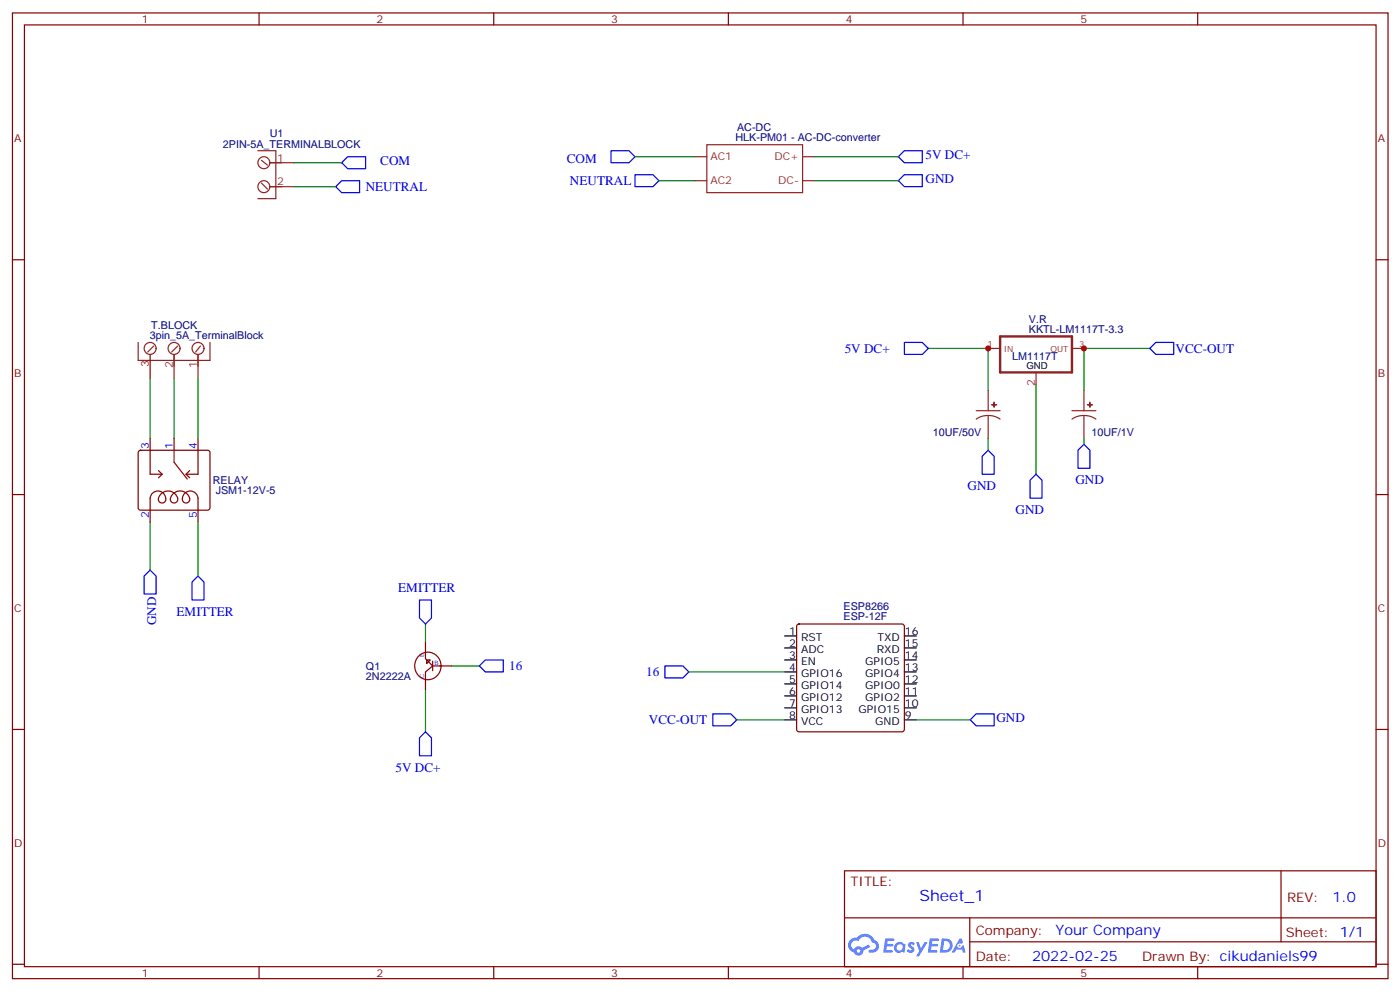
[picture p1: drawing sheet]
<svg xmlns="http://www.w3.org/2000/svg" width="413mm" height="292mm" viewBox="0 0 413 292" stroke-linecap="round" stroke-linejoin="round" font-family="sans-serif">
<g fill="none" stroke="#870000" stroke-width=".35">
<path d="M3.7 3.8h405.3v284.3h-405.3zM7.2 7.3h398.3v277.3h-398.3zM76.3 3.8v3.5M145.5 3.8v3.5M214.6 3.8v3.5M283.8 3.8v3.5M352.9 3.8v3.5M3.7 76.5h3.5M405.5 76.5h3.5M3.7 145.6h3.5M405.5 145.6h3.5M3.7 214.8h3.5"/>
<path d="M405.5 214.8h3.5M248.8 256.4h156.7v28.2h-156.7zM377.5 256.4v20.9M248.9 270.2h156.5M285.8 277.3h119.6M285.8 270.2v14.2M3.7 283.9h3.5M76.3 284.6v3.5M145.5 284.6v3.5M214.6 284.6v3.5M283.8 284.6v3.5M352.9 284.6v3.5"/>
<path d="M405.5 283.9h3.5"/>
</g>
<g fill="#5487ff">
<path d="M267.8 277.6a1.22 1.22 0 0 1 1.8 .2l-.4 .6a.47 .47 0 0 0-.4-.4 .47 .47 0 0 0-.5 .2l.2 .2a1.14 1.14 0 0 1 .8 1.8 1.14 1.14 0 0 1-2 0l-.2-.2 .5-.6 .7 .5a.29 .29 0 0 0 .4-.3 .29 .29 0 0 0-.3-.3 1.04 1.04 0 0 1-.6-1.7z"/>
<path d="M260.8 276.3h2.4l.3 .2-.1 .5-1.8 .1-.2 .8h1.6l.3 .4-.4 .4h-1.6l-.1 1.1h1.7l.2 .3-.2 .3-2.7 .1z"/>
<path d="M274 276.3h2.3l.4 .2-.2 .5-1.8 .1-.1 .8h1.5l.3 .4-.3 .4h-1.6l-.2 1.1h1.7l.2 .3-.2 .3-2.6 .1z"/>
<path d="M282.7 276.3h.7l.4 1.3-.6 .3a.69 .69 0 0 0-1.1 .3 .69 .69 0 0 0 .5 .9 .69 .69 0 0 0 .9-.6l.4-.2 .6 2.2h-.8l-.2-.9h-1.7l-.5 .9h-.9z"/>
<path d="M270 277.4h.7l.7 1.8 1.1-1.8h.8l-2.5 4.2h-.9l1-1.5z"/>
<path d="M277.5 276.3l-.6 4.2h1.4a2.11 2.11 0 0 0 2.4-2.1 2.11 2.11 0 0 0-2.5-2.1zM278.2 277.1a1.39 1.39 0 0 1 1.7 1.4 1.39 1.39 0 0 1-1.8 1.3h-.2z"/>
<path d="M263.8 277.9a1.54 1.54 0 0 0 0 2.2 1.54 1.54 0 0 0 2.1 .1l.6 .3 .3-2.3-.1-.3h-.5a1.49 1.49 0 0 0-2.4 0zM264.1 278.9a.95 .95 0 0 1 1.9 0 .95 .95 0 0 1-1.9 0z"/>
<path d="M250.6 276.7a2.18 2.18 0 0 0 1 3.7 1.44 1.44 0 0 0 1.7 .9 1.44 1.44 0 0 0 1.1-1.4l2-1.1-.4-.7-1.9 1a1.47 1.47 0 0 0-2.5 .4 1.39 1.39 0 0 1-.6-1.9 1.39 1.39 0 0 1 2-.5 2.12 2.12 0 0 1 2.1-1.3 2.12 2.12 0 0 1 1.9 1.7 1.14 1.14 0 0 1 1.1 1.4 1.14 1.14 0 0 1-1.6 .7 .43 .43 0 0 0-.6 .4 .43 .43 0 0 0 .4 .5 1.98 1.98 0 0 0 2.6-1.2 1.98 1.98 0 0 0-1.3-2.6 3.1 3.1 0 0 0-5.2-.6l-.9 .1zM252.4 280a.55 .55 0 0 1 1.1 0 .55 .55 0 0 1-1.1 0z"/>
<circle cx="282.8" cy="278.4" r=".26"/>
</g>
<g fill="none" stroke="#870000" stroke-width=".35">
<path d="M44.2 104.4v7M40.9 132.8l.5-.2h19.8l.5 .2 .2 .5v16.2l-.3 .5-.4 .2h-19.8l-.5-.2-.2-.5v-16.2zM44.2 129v10.6h3.6M46.7 138.6l1.1 1M47.8 139.6l-1.1 1.1M51.3 136.1l3.9 4.9M51.3 129v3.6M54.8 139.6l1.1 1.1M55.9 138.6l-1.1 1M58.3 129v10.6h-3.5M44.2 153.7v-7a2.28 2.28 0 0 1 2.8-2.1 2.28 2.28 0 0 1 1.6 3.1 1.1 1.1 0 0 1-1.3 .3 1.1 1.1 0 0 1-.6-1.3 2.86 2.86 0 0 1 3.1-2.1 2.86 2.86 0 0 1 2.5 2.8 1.1 1.1 0 0 1-1.3 .6 1.1 1.1 0 0 1-.8-1.3 2.86 2.86 0 0 1 3.2-2.2 2.86 2.86 0 0 1 2.5 2.9 1.1 1.1 0 0 1-1.4 .6 1.1 1.1 0 0 1-.7-1.3 2.3 2.3 0 0 1 2.3-2.1 2.3 2.3 0 0 1 2.2 2.1v7M123.3 193.2a3.9 3.9 0 0 1 5.5 .1 3.9 3.9 0 0 1 0 5.5 3.9 3.9 0 0 1-5.5 .1 4.2 4.2 0 0 1 0-5.7z"/>
<path d="M125.4 189v5l2.1 2.1M125.7 194.3h1.1l-1.1 1.1zM127.5 196.1l-2.1 1.7v5.3M127.5 196.1h5.6M127.5 194.7v2.8M235 183.9l.4-.2h30.4l.5 .2 .2 .5v30.4l-.2 .5-.5 .2h-30.4l-.5-.3-.2-.4v-30.4z"/>
</g>
<g fill="none" stroke="#000" stroke-width=".35">
<path d="M231.2 187.3h3.5M231.2 190.8h3.5M231.2 194.3h3.5M231.2 197.8h3.5M266.5 187.3h3.5M266.5 190.8h3.5M266.5 194.3h3.5M266.5 197.8h3.5M231.2 201.4h3.5M231.2 204.9h3.5M231.2 208.4h3.5M231.2 211.9h3.5"/>
<path d="M266.5 201.4h3.5M266.5 204.9h3.5M266.5 208.4h3.5M266.5 211.9h3.5"/>
</g>
<g fill="none" stroke="#00f" stroke-width=".35">
<path d="M98.9 55l1.8-1.8h5.3v3.5h-5.3zM100.7 47.9l1.7-1.8h5.3v3.6h-5.3zM180.1 44.4h5.2l1.8 1.7-1.8 1.8h-5.2zM187.1 51.4h5.3l1.8 1.8-1.8 1.8h-5.3zM266.5 51.4h5.3v3.6h-5.3l-1.8-1.8zM266.5 44.4h5.3v3.5h-5.3l-1.8-1.8zM266.5 100.8h5.3l1.7 1.8-1.7 1.8h-5.3zM340.6 100.8h5.3v3.6h-5.3l-1.8-1.8zM291.2 132.6l1.7 1.7v5.3h-3.5v-5.3zM305.3 139.6l1.8 1.8v5.3h-3.6v-5.3zM317.6 132.6l1.8-1.8 1.8 1.8v5.3h-3.6zM44.2 167.9l1.8 1.7v5.3h-3.5v-5.3z"/>
<path d="M56.6 171.4l1.7-1.8 1.8 1.8v5.3h-3.5zM123.6 176.7h3.5v5.3l-1.7 1.7-1.8-1.7zM141.3 196.1l1.7-1.8h5.3v3.5h-5.3zM195.9 196.1h5.3l1.8 1.7-1.8 1.8h-5.3zM125.4 215.5l1.7 1.7v5.3h-3.5v-5.3zM210 210.2h5.3l1.8 1.7-1.8 1.8h-5.3zM285.9 211.9l1.8-1.7h5.2v3.5h-5.2z"/>
</g>
<g fill="none" stroke="#008700" stroke-width=".35">
<path d="M86.6 47.9h14.1M86.6 55h12.3M187.1 46.1h17.7M194.2 53.2h10.6M240 46.1h24.7M240 53.2h24.7M44.2 111.4v17.6M51.3 111.4v17.6M58.3 111.4v17.6M273.5 102.6h17.7v12.3M305.3 113.2v26.4M338.8 102.6h-19.4v12.3"/>
<path d="M291.2 129v3.6M319.4 129v1.8M44.2 153.7v14.2M58.3 153.7v15.9M125.4 183.7v5.3M133.1 196.1h8.2M203 197.8h28.2M125.4 203.1v12.4M217.1 211.9h14.1M270 211.9h15.9"/>
</g>
<g fill="none" stroke="#8c2424" stroke-width=".35">
<path d="M76 44.4h5.3v14.1h-5.3M77 47.2l1.8 1.4M77 53.9l1.8 1.8M79.5 47.9h7.1M79.5 55h7.1M204.8 53.2h3.5M204.8 46.1h3.5M208.3 42.6h28.2v14.1h-28.2zM236.5 53.2h3.5M236.5 46.1h3.5M40.7 100.8v5.3h21.2v-5.3M45.3 101.9l-1.8 1.7"/>
<path d="M51.3 104.4v7M52.4 101.9l-1.8 1.7M58.3 104.4v7M59.1 101.9l-1.5 1.7M291.2 102.6h3.5M291.2 114.9v6M305.3 109.6v3.6M315.9 102.6h3.5M319.4 114.9v6M51.3 132.6v3.5M287.7 120.9h7M291.2 122.3l-1.9 .3-1.6 .8"/>
<path d="M291.2 122.3l1.8 .3 1.7 .8M291.2 122.3v6.7M315.9 120.9h7M319.4 122.3l-1.8 .3-1.7 .8M319.4 122.3l1.9 .3 1.6 .8M319.4 122.3v6.7"/>
<circle cx="77.8" cy="47.9" r="1.76"/>
<circle cx="77.8" cy="55" r="1.76"/>
<circle cx="44.2" cy="102.6" r="1.76"/>
<circle cx="51.3" cy="102.6" r="1.76"/>
<circle cx="58.3" cy="102.6" r="1.76"/>
</g>
<path d="M294.7 99.1h21.2v10.5h-21.2z" fill="none" stroke="#8c2424" stroke-width=".71"/>
<g fill="#8c2424" stroke="#8c2424" stroke-width=".35">
<path d="M292.2 119.2h1.5z"/>
<path d="M292.9 118.5v1.4z"/>
<path d="M320.5 119.2h1.4z"/>
<path d="M321.1 118.5l.1 1.4z"/>
</g>
<g fill="#c00">
<circle cx="291.2" cy="102.6" r=".88"/>
<circle cx="319.4" cy="102.6" r=".88"/>
</g>
<text font-size="4.6" fill="#00f" x="270.9" y="265.4">Sheet_1</text>
<g font-size="4.2" fill="#00f">
<text x="392.6" y="265.7">1.0</text>
<text x="311" y="275.2">Your Company</text>
<text x="304.1" y="283">2022-02-25</text>
</g>
<g font-size="3.9" fill="#00f">
<text x="167" y="47.9">COM</text>
<text x="272.7" y="46.7">5V DC+</text>
<text x="112" y="48.6">COM</text>
<text x="272.7" y="53.8">GND</text>
<text x="107.8" y="56.3">NEUTRAL</text>
<text x="168" y="54.4">NEUTRAL</text>
<text x="248.9" y="103.8">5V DC+</text>
<text x="346.4" y="103.8">VCC-OUT</text>
<text x="316.9" y="142.6">GND</text>
<text x="285.1" y="144.4">GND</text>
<text x="299.2" y="151.4">GND</text>
<text x="117.4" y="174.3">EMITTER</text>
<text x="46" y="184.1" transform="rotate(-90 46 184.1)">GND</text>
<text x="52" y="181.4">EMITTER</text>
<text x="150.1" y="197.2">16</text>
<text x="190.4" y="199.1">16</text>
<text x="191.2" y="213.2">VCC-OUT</text>
<text x="293.6" y="212.5">GND</text>
<text x="116.6" y="227.2">5V DC+</text>
</g>
<g font-size="3.9" fill="#800">
<text x="250.6" y="261">TITLE:</text>
<text x="379.2" y="265.7">REV:</text>
<text x="287.5" y="275.2">Company:</text>
<text x="378.9" y="275.8">Sheet: 1/1</text>
<text x="287.5" y="282.9">Date:</text>
<text x="336.6" y="282.9">Drawn By: cikudaniels99</text>
</g>
<g font-size="3.2" fill="#800">
<text x="41.8" y="6.8">1</text>
<text x="110.9" y="6.8">2</text>
<text x="180.1" y="6.8">3</text>
<text x="249.2" y="6.8">4</text>
<text x="318.3" y="6.8">5</text>
<text x="4.2" y="41.9">A</text>
<text x="406" y="41.9">A</text>
<text x="4.2" y="111.1">B</text>
<text x="406" y="111.1">B</text>
<text x="4.2" y="180.2">C</text>
<text x="406" y="180.2">C</text>
<text x="4.2" y="249.3">D</text>
<text x="406" y="249.3">D</text>
<text x="41.8" y="287.6">1</text>
<text x="110.9" y="287.6">2</text>
<text x="180.1" y="287.6">3</text>
<text x="249.2" y="287.6">4</text>
<text x="318.3" y="287.6">5</text>
</g>
<g font-size="3.2" fill="#000080">
<text x="79.5" y="40.3">U1</text>
<text x="216.7" y="41.6">HLK-PM01 - AC-DC-converter</text>
<text x="217.2" y="38.6">AC-DC</text>
<text x="65.7" y="43.6">2PIN-5A_TERMINALBLOCK</text>
<text x="303.2" y="95.1">V.R</text>
<text x="44.1" y="99.8">3pin_5A_TerminalBlock</text>
<text x="44.6" y="96.8">T.BLOCK</text>
<text x="303.2" y="98">KKTL-LM1117T-3.3</text>
<text x="298.2" y="106.1">LM1117T</text>
<text x="274.9" y="128.5">10UF/50V</text>
<text x="321.6" y="128.5">10UF/1V</text>
<text x="62.7" y="142.6">RELAY</text>
<text x="63.6" y="145.5">JSM1-12V-5</text>
<text x="248.6" y="179.5">ESP8266</text>
<text x="248.6" y="182.7">ESP-12F</text>
<text x="107.8" y="197.2">Q1</text>
<text x="107.8" y="200.2">2N2222A</text>
</g>
<g font-size="3.2" fill="#8d2323">
<text x="81.6" y="47.6">1</text>
<text x="209.3" y="47.2">AC1</text>
<text x="228.2" y="47.2">DC+</text>
<text x="81.6" y="54.6">2</text>
<text x="209.3" y="54.3">AC2</text>
<text x="229.3" y="54.3">DC-</text>
<text x="50.9" y="108.5" transform="rotate(-90 50.9 108.5)">2</text>
<text x="58" y="108.5" transform="rotate(-90 58 108.5)">1</text>
<text x="304.9" y="113.8" transform="rotate(-90 304.9 113.8)">2</text>
</g>
<text font-size="3.2" fill="#900" x="43.9" y="108.1" transform="rotate(-90 43.9 108.1)">3</text>
<g font-size="3.2" fill="#00f">
<text x="43.9" y="132.2" transform="rotate(-90 43.9 132.2)">3</text>
<text x="50.9" y="132.2" transform="rotate(-90 50.9 132.2)">1</text>
<text x="58" y="132.2" transform="rotate(-90 58 132.2)">4</text>
<text x="43.9" y="152.6" transform="rotate(-90 43.9 152.6)">2</text>
<text x="58" y="152.6" transform="rotate(-90 58 152.6)">5</text>
</g>
<g font-size="3.2">
<text x="232.5" y="186.9">1</text>
<text x="232.5" y="190.4">2</text>
<text x="236" y="188.7">RST</text>
<text x="258.6" y="188.7">TXD</text>
<text x="266.7" y="190.4">15</text>
<text x="266.7" y="186.9">16</text>
<text x="232.5" y="194">3</text>
<text x="232.5" y="197.5">4</text>
<text x="236" y="192.2">ADC</text>
<text x="236" y="195.7">EN</text>
<text x="255" y="195.7">GPIO5</text>
<text x="258.4" y="192.2">RXD</text>
<text x="266.7" y="197.5">13</text>
<text x="266.7" y="194">14</text>
<text x="232.5" y="201">5</text>
<text x="236" y="199.2">GPIO16</text>
<text x="236" y="202.8">GPIO14</text>
<text x="255" y="199.2">GPIO4</text>
<text x="255" y="202.8">GPIO0</text>
<text x="266.7" y="201">12</text>
<text x="232.5" y="204.5">6</text>
<text x="232.5" y="208.1">7</text>
<text x="236" y="206.3">GPIO12</text>
<text x="236" y="209.8">GPIO13</text>
<text x="252.9" y="209.8">GPIO15</text>
<text x="255" y="206.3">GPIO2</text>
<text x="266.7" y="208.1">10</text>
<text x="266.7" y="204.5">11</text>
<text x="232.5" y="211.6">8</text>
<text x="236" y="213.4">VCC</text>
<text x="257.9" y="213.4">GND</text>
<text x="266.7" y="211.6">9</text>
</g>
<text font-size="2.8" x="302.5" y="108.6">GND</text>
<g font-size="2.5" fill="#8d2323">
<text x="291" y="102.2">1</text>
<text x="295.8" y="103.6">IN</text>
<text x="309.5" y="103.6">OUT</text>
<text x="318" y="102.2">3</text>
</g>
<g font-size="1.8" fill="#00f">
<text x="125" y="193.3" transform="rotate(-90 125 193.3)">E</text>
<text x="128" y="195.7">B</text>
<text x="125" y="199.6" transform="rotate(-90 125 199.6)">C</text>
</g>
</svg>
